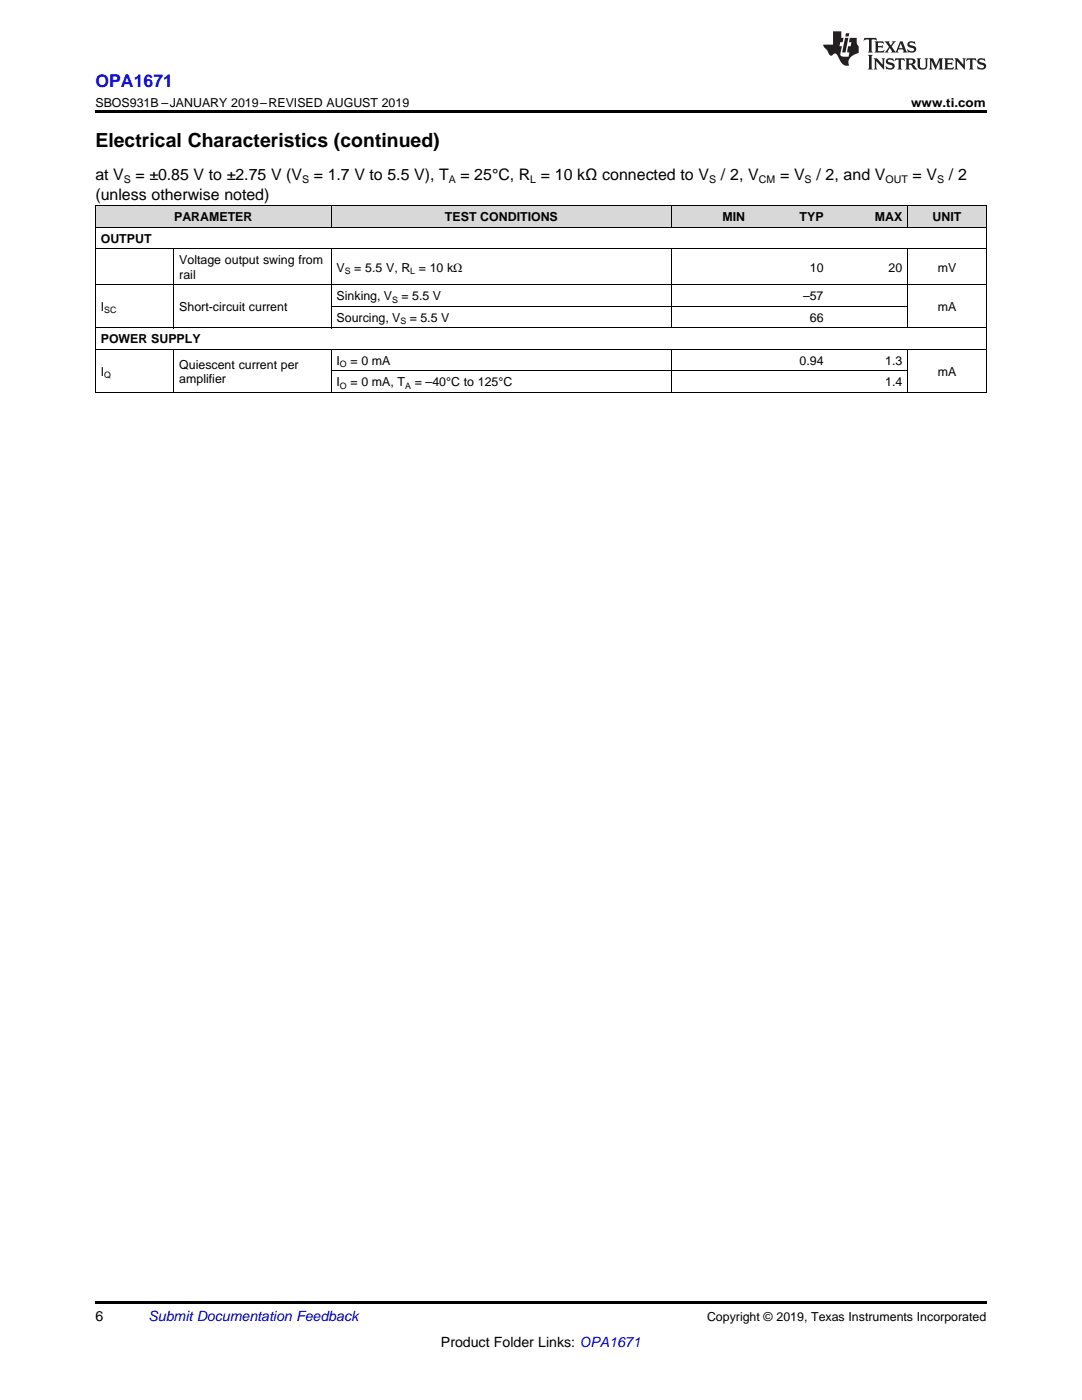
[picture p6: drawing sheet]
<svg xmlns="http://www.w3.org/2000/svg" width="216mm" height="279mm" viewBox="0 0 216 279" stroke-linecap="round" stroke-linejoin="round" font-family="sans-serif">
<g fill="#d8d8d8">
<path d="M19 41.1h15.7v4.3h-15.7z"/>
<path d="M34.7 41.1h31.4v4.3h-31.4z"/>
<path d="M66.1 41.1h36.6v4.3h-36.6z"/>
<path d="M102.7 41.1h31.4v4.3h-31.4z"/>
<path d="M134.1 41.1h15.7v4.3h-15.7z"/>
<path d="M149.8 41.1h15.7v4.3h-15.7z"/>
<path d="M165.5 41.1h15.7v4.3h-15.7z"/>
<path d="M181.2 41.1h15.6v4.3h-15.6z"/>
</g>
<path d="M19 22h177.8v.5h-177.8zM19 259.7h177.8v.5h-177.8z" fill="#000"/>
<g fill="none" stroke="#000" stroke-width=".2">
<path d="M19 56.8h177.8M19 49.7h177.8M19 45.4h177.8M19 41.1h177.8M19.1 41.1v37.3M34.7 49.7v15.8M66.1 41.1v4.3M66.1 49.7v15.8M134 41.1v4.3M134 49.7v15.8M181.1 41.1v4.3M181.1 49.7v15.8"/>
<path d="M196.8 41.1v37.3M19 78.3h177.8M19 69.7h177.8M19 65.4h177.8M34.7 69.8v8.6M66.1 69.8v8.6M66.1 74h115M66.1 61.1h115M134 69.8v8.6M181.1 69.8v8.6"/>
</g>
<g fill="#231f20">
<path d="M172.5 7.6l-.1 .5 .4-.2h.6v.1v2.1l-.2 .4h.9l-.2-.4v-2.1l.1-.1h.5l.5 .2-.2-.5zM174.5 8.3l.2 .3v1.5l-.2 .4h1.8l.2-.6a1.04 1.04 0 0 1-1.3 .2v-.7h.6l.3 .2v-.6l-.3 .2h-.6v-.6l.8-.1 .4 .3-.2-.5zM176.5 8.3l.9 1.1-.9 1.1h.8l-.2-.2 .4-.7 .5 .7-.2 .2h1.5l-.2-.2 .2-.4h.9l.1 .4-.2 .2h1l-.3-.3-.7-1.9h-.5l-.9 2-.8-1 .9-1h-.8l.1 .3-.4 .5-.3-.6 .1-.2zM179.7 8.6l.4 1h-.7zM181.3 8.4a.63 .63 0 0 0-.2 .7 .63 .63 0 0 0 .6 .4l.6 .2 .1 .2a.75 .75 0 0 1-.7 .4 .75 .75 0 0 1-.6-.5l.1 .7 .1-.1a1.11 1.11 0 0 0 1.5-.6 1.13 1.13 0 0 0-1.2-.8l-.1-.4a1.04 1.04 0 0 1 1.2 .2l-.2-.5-.2 .1-.4-.2zM173.2 10.9l.2 .4v2.2l-.2 .4h1l-.3-.4v-2.2l.3-.4zM174.3 11.6l.3 .4v1.5l-.3 .4h.8l-.2-.4v-1.3l1.5 1.7v-1.9l.2-.4h-.7l.2 .4v.9l-1.1-1.3zM177 11.8a.62 .62 0 0 0-.2 .7 .62 .62 0 0 0 .6 .4l.6 .1 .1 .3a.76 .76 0 0 1-.7 .3 .76 .76 0 0 1-.7-.4l.2 .7 .1-.1a1.11 1.11 0 0 0 1.5-.6 1.13 1.13 0 0 0-1.2-.8l-.1-.4a1.04 1.04 0 0 1 1.2 .2l-.2-.6-.2 .1-.5-.1zM178.7 11.6l-.2 .6a.61 .61 0 0 1 .8-.3v1.6l-.2 .4h.9l-.2-.4v-1.6a.63 .63 0 0 1 .7 .3l-.1-.6zM180.6 11.6l.3 .4v1.5l-.3 .4h1l-.2-.2-.1-.8 .6 .2a.76 .76 0 0 0 1.2 .7l-1-1a.58 .58 0 0 0 .6-.5 .58 .58 0 0 0-.5-.6zM181.4 11.9h.1a.45 .45 0 0 1 .5 .1 .45 .45 0 0 1 .1 .5l-.8 .2zM182.9 11.6l.2 .2a2.17 2.17 0 0 0 .3 1.9 .99 .99 0 0 0 1.6-.6v-1.1l.2-.4h-.7l.2 .2a1.92 1.92 0 0 1-.2 1.8 .6 .6 0 0 1-.9-.5v-1.1l.2-.4zM185.4 11.6l.2 .4v1.5l-.2 .4h.7l-.2-.4v-1.4l.8 1.8 .8-1.8v1.4l-.2 .4h.9l-.2-.4v-1.5l.2-.4h-.8l-.6 1.5-.6-1.5zM188.4 11.6l.2 .4v1.5l-.2 .4h1.8l.1-.6a1.04 1.04 0 0 1-1.2 .1v-.6h.5l.4 .2v-.6l-.4 .2h-.5v-.7h.8l.3 .3-.1-.6zM190.5 11.6l.2 .4v1.5l-.2 .4h.7l-.2-.4v-1.3l1.5 1.7v-1.9l.2-.4h-.7l.2 .4v.9l-1.1-1.3zM192.9 11.6l-.1 .6a.61 .61 0 0 1 .7-.3l.1 1.6-.3 .4h1l-.3-.4 .1-1.6a.63 .63 0 0 1 .7 .3l-.1-.6zM195.2 11.8a.62 .62 0 0 0-.2 .7 .62 .62 0 0 0 .6 .4l.6 .1 .1 .3a.76 .76 0 0 1-.7 .3 .76 .76 0 0 1-.6-.4l.1 .7 .1-.1a1.11 1.11 0 0 0 1.6-.6 1.13 1.13 0 0 0-1.3-.8l-.1-.4a1.04 1.04 0 0 1 1.2 .2l-.1-.6-.2 .1-.5-.1z"/>
<path d="M166.2 6.3v2.6h-1.9v.4l.8 .9a.91 .91 0 0 0 1 .8 .56 .56 0 0 1 .5-.3 .56 .56 0 0 1 .5 .3l.4 .8a1.53 1.53 0 0 0 1.9 1.2 1.54 1.54 0 0 1 1-2.1l.9-.3v-1.4a1.52 1.52 0 0 1-.4-1.6h-1.3l-.2 .8h.5l-.2 .8h-.5l-.1 1v.2l.4 .1-.2 .8a1.93 1.93 0 0 1-1.6-.3l.3-1.8h-.5l.2-.8h.4l.2-.8h-.4v-1.3zM168.6 7.6l-.6 2.9h.7l.6-2.9zM168.8 6.6l-.1 .7h.6l.2-.7z"/>
</g>
<text font-size="3.9" x="19" y="29.3">Electrical Characteristics (continued)</text>
<text font-size="3.5" fill="#00f" x="19" y="17.3">OPA1671</text>
<g font-size="3.2">
<text x="19" y="36">at V</text>
<text x="27.1" y="36">= ±0.85 V to ±2.75 V (V</text>
<text x="62.6" y="36">= 1.7 V to 5.5 V), T</text>
<text x="91.9" y="36">= 25°C, R = 10 kΩ connected to V</text>
<text x="143.9" y="36">/ 2, V</text>
<text x="155.6" y="36">= V</text>
<text x="162.9" y="36">/ 2, and V</text>
<text x="182.1" y="36">= V</text>
<text x="189.3" y="36">/ 2</text>
<text x="19" y="39.9">(unless otherwise noted)</text>
</g>
<g font-size="2.8">
<text x="19" y="263.6">6</text>
<text x="88" y="268.9">Product Folder Links: OPA1671</text>
</g>
<text font-size="2.8" fill="#0000c8" x="29.6" y="263.6">Submit Documentation Feedback</text>
<g font-size="2.5">
<text x="19" y="21.4">SBOS931B –JANUARY 2019–REVISED AUGUST 2019</text>
<text x="181.8" y="21.4">www.ti.com</text>
<text x="34.7" y="44.2">PARAMETER</text>
<text x="88.8" y="44.2">TEST CONDITIONS</text>
<text x="144.2" y="44.2">MIN</text>
<text x="159.6" y="44.2">TYP</text>
<text x="174.6" y="44.2">MAX</text>
<text x="186.1" y="44.2">UNIT</text>
<text x="20.1" y="48.5">OUTPUT</text>
<text x="35.8" y="52.8">Voltage output swing from</text>
<text x="35.8" y="55.6">rail</text>
<text x="67.2" y="54.2">V</text>
<text x="67.2" y="59.9">Sinking, V</text>
<text x="70.7" y="54.2">= 5.5 V, R = 10 kΩ</text>
<text x="80.1" y="59.9">= 5.5 V</text>
<text x="160.2" y="59.9">–57</text>
<text x="161.6" y="54.2">10</text>
<text x="177.3" y="54.2">20</text>
<text x="187.1" y="54.2">mV</text>
<text x="20.1" y="62.1">I</text>
<text x="35.8" y="62.1">Short-circuit current</text>
<text x="67.2" y="64.2">Sourcing, V</text>
<text x="81.7" y="64.2">= 5.5 V</text>
<text x="161.6" y="64.2">66</text>
<text x="187.1" y="62.1">mA</text>
<text x="20.1" y="68.5">POWER SUPPLY</text>
<text x="20.1" y="75">I</text>
<text x="35.8" y="73.6">Quiescent current per</text>
<text x="35.8" y="76.4">amplifier</text>
<text x="67.2" y="72.8">I</text>
<text x="67.2" y="77.1">I</text>
<text x="69.9" y="72.8">= 0 mA</text>
<text x="69.9" y="77.1">= 0 mA, T</text>
<text x="82.8" y="77.1">= –40°C to 125°C</text>
<text x="159.6" y="72.8">0.94</text>
<text x="176.6" y="72.8">1.3</text>
<text x="176.6" y="77.1">1.4</text>
<text x="187.1" y="75">mA</text>
<text x="141.1" y="263.6">Copyright © 2019, Texas Instruments Incorporated</text>
</g>
<g font-size="2.1">
<text x="24.7" y="36.6">S</text>
<text x="60.3" y="36.6">S</text>
<text x="89.5" y="36.6">A</text>
<text x="105.8" y="36.6">L</text>
<text x="141.5" y="36.6">S</text>
<text x="151.4" y="36.6">CM</text>
<text x="160.5" y="36.6">S</text>
<text x="176.7" y="36.6">OUT</text>
<text x="187" y="36.6">S</text>
</g>
<g font-size="1.8">
<text x="68.8" y="54.7">S</text>
<text x="81.9" y="54.7">L</text>
<text x="20.8" y="62.5">SC</text>
<text x="78.2" y="60.4">S</text>
<text x="79.9" y="64.7">S</text>
<text x="20.8" y="75.5">Q</text>
<text x="67.8" y="73.3">O</text>
<text x="67.8" y="77.6">O</text>
<text x="80.9" y="77.6">A</text>
</g>
</svg>
